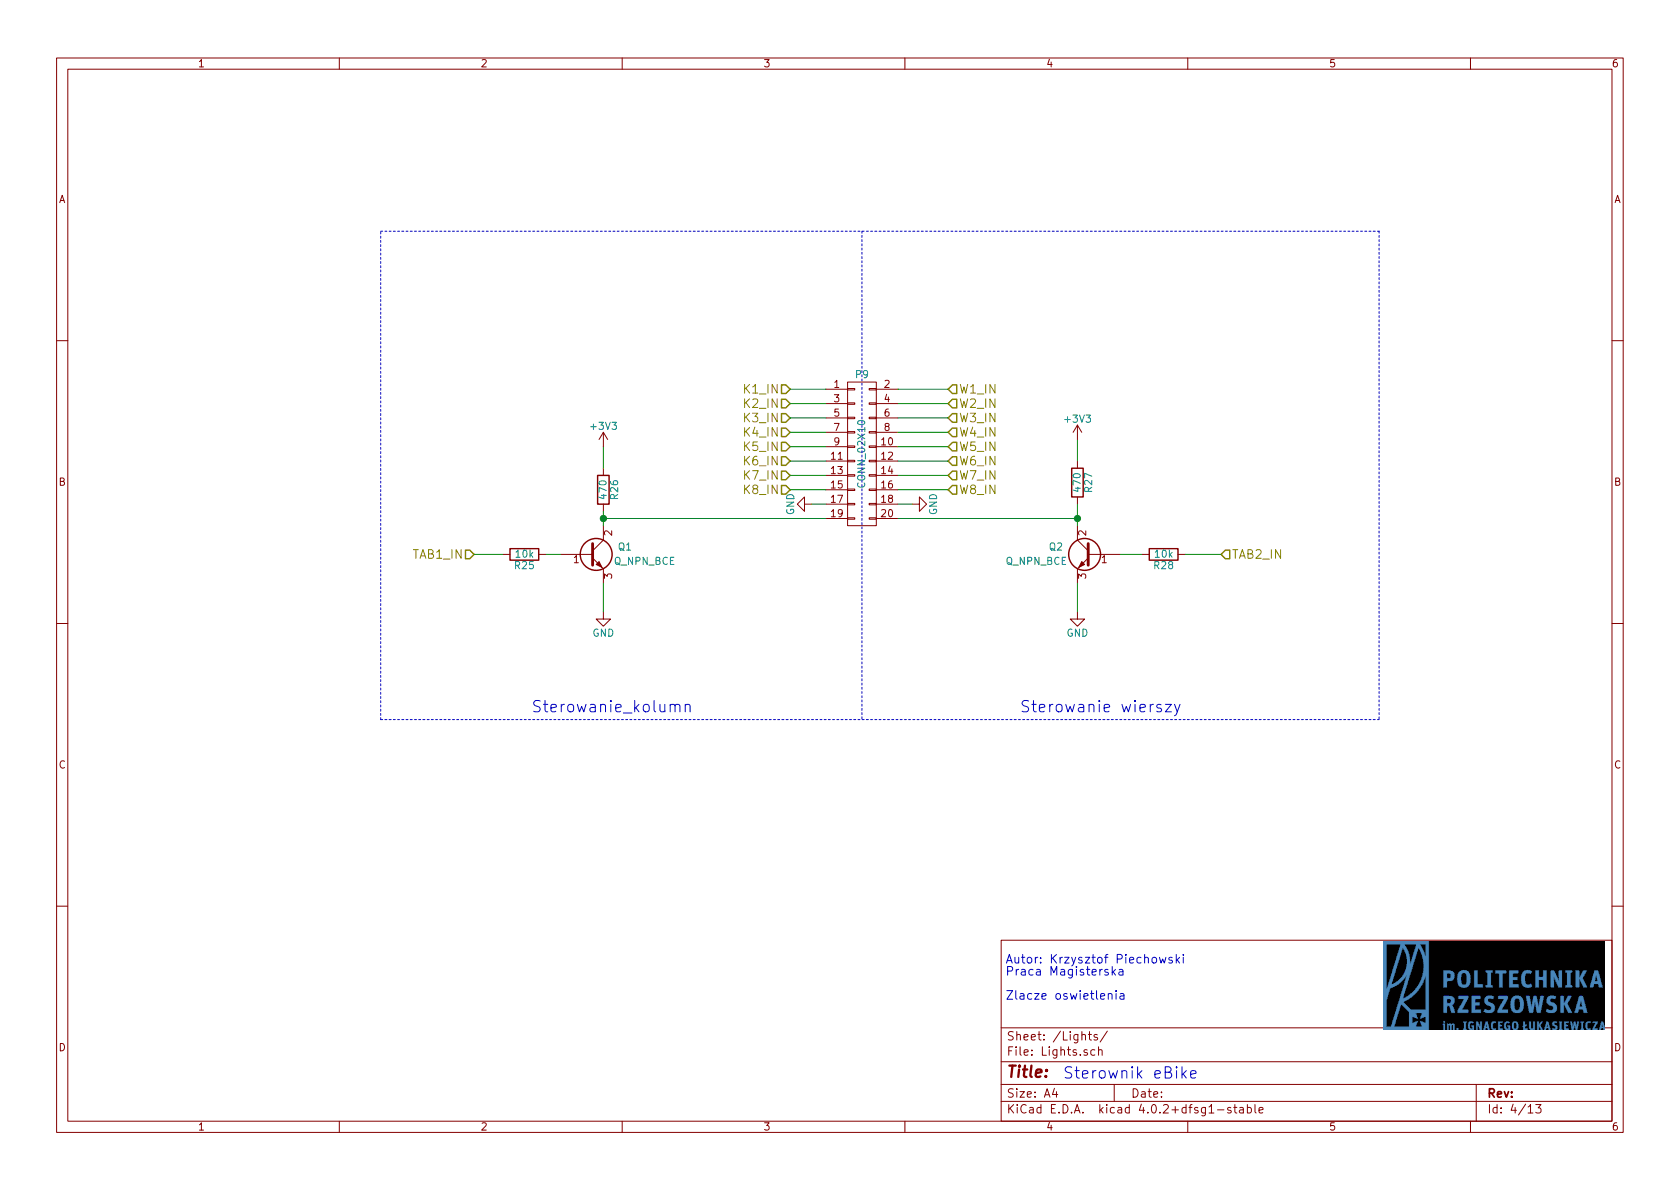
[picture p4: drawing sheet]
EESchema Schematic File Version 2
LIBS:power
LIBS:device
LIBS:transistors
LIBS:conn
LIBS:linear
LIBS:regul
LIBS:74xx
LIBS:cmos4000
LIBS:adc-dac
LIBS:memory
LIBS:xilinx
LIBS:microcontrollers
LIBS:dsp
LIBS:microchip
LIBS:analog_switches
LIBS:motorola
LIBS:texas
LIBS:intel
LIBS:audio
LIBS:interface
LIBS:digital-audio
LIBS:philips
LIBS:display
LIBS:cypress
LIBS:siliconi
LIBS:opto
LIBS:atmel
LIBS:contrib
LIBS:valves
LIBS:stm32f401rbt6
LIBS:usb_atype_jack
LIBS:mini_usb_jack
LIBS:stm32f100rbt6
LIBS:drv8302
LIBS:irfs7530
LIBS:microsd
LIBS:lr12k4-g
LIBS:EB_DRV-cache
EELAYER 25 0
EELAYER END
$Descr A4 11693 8268
encoding utf-8
Sheet 4 13
Title ""
Date ""
Rev ""
Comp ""
Comment1 ""
Comment2 ""
Comment3 ""
Comment4 ""
$EndDescr
Text HLabel 5500 2700 0    60   Input ~ 0
K1_IN
Text HLabel 5500 2800 0    60   Input ~ 0
K2_IN
Text HLabel 5500 2900 0    60   Input ~ 0
K3_IN
Text HLabel 5500 3000 0    60   Input ~ 0
K4_IN
Text HLabel 5500 3100 0    60   Input ~ 0
K5_IN
Text HLabel 5500 3200 0    60   Input ~ 0
K6_IN
Text HLabel 5500 3300 0    60   Input ~ 0
K7_IN
Text HLabel 5500 3400 0    60   Input ~ 0
K8_IN
Text HLabel 6600 2700 2    60   Input ~ 0
W1_IN
Text HLabel 6600 2800 2    60   Input ~ 0
W2_IN
Text HLabel 6600 2900 2    60   Input ~ 0
W3_IN
Text HLabel 6600 3000 2    60   Input ~ 0
W4_IN
Text HLabel 6600 3100 2    60   Input ~ 0
W5_IN
Text HLabel 6600 3200 2    60   Input ~ 0
W6_IN
Text HLabel 6600 3300 2    60   Input ~ 0
W7_IN
Text HLabel 6600 3400 2    60   Input ~ 0
W8_IN
Text HLabel 3300 3850 0    60   Input ~ 0
TAB1_IN
Text HLabel 8500 3850 2    60   Input ~ 0
TAB2_IN
$Comp
L CONN_02X10 P9
U 1 1
P 6000 3150
F 0 "P9" H 6000 3700 50  0000 C CNN
F 1 "CONN_02X10" V 6000 3150 50  0000 C CNN
F 2 "Pin_Headers:Pin_Header_Straight_2x10" H 6000 1950 50  0001 C CNN
F 3 "" H 6000 1950 50  0000 C CNN
	1    6000 3150
	1    0    0    -1  
$EndComp
$Comp
L GND #PWR045
U 1 1
P 5650 3500
F 0 "#PWR045" H 5650 3250 50  0001 C CNN
F 1 "GND" H 5650 3350 50  0000 C CNN
F 2 "" H 5650 3500 50  0000 C CNN
F 3 "" H 5650 3500 50  0000 C CNN
	1    5650 3500
	0    1    1    0   
$EndComp
$Comp
L GND #PWR046
U 1 1
P 6350 3500
F 0 "#PWR046" H 6350 3250 50  0001 C CNN
F 1 "GND" H 6350 3350 50  0000 C CNN
F 2 "" H 6350 3500 50  0000 C CNN
F 3 "" H 6350 3500 50  0000 C CNN
	1    6350 3500
	0    -1   -1   0   
$EndComp
$Comp
L Q_NPN_BCE Q1
U 1 1
P 4100 3850
F 0 "Q1" H 4400 3900 50  0000 R CNN
F 1 "Q_NPN_BCE" H 4700 3800 50  0000 R CNN
F 2 "TO_SOT_Packages_SMD:SOT-323" H 4300 3950 50  0001 C CNN
F 3 "" H 4100 3850 50  0000 C CNN
	1    4100 3850
	1    0    0    -1  
$EndComp
$Comp
L Q_NPN_BCE Q2
U 1 1
P 7600 3850
F 0 "Q2" H 7900 3900 50  0000 R CNN
F 1 "Q_NPN_BCE" H 8200 3800 50  0000 R CNN
F 2 "TO_SOT_Packages_SMD:SOT-323" H 7800 3950 50  0001 C CNN
F 3 "" H 7600 3850 50  0000 C CNN
	1    7600 3850
	-1   0    0    -1  
$EndComp
$Comp
L R R26
U 1 1
P 4200 3400
F 0 "R26" V 4280 3400 50  0000 C CNN
F 1 "470" V 4200 3400 50  0000 C CNN
F 2 "Resistors_SMD:R_0805_HandSoldering" V 4130 3400 50  0001 C CNN
F 3 "" H 4200 3400 50  0000 C CNN
	1    4200 3400
	1    0    0    -1  
$EndComp
$Comp
L R R27
U 1 1
P 7500 3350
F 0 "R27" V 7580 3350 50  0000 C CNN
F 1 "470" V 7500 3350 50  0000 C CNN
F 2 "Resistors_SMD:R_0805_HandSoldering" V 7430 3350 50  0001 C CNN
F 3 "" H 7500 3350 50  0000 C CNN
	1    7500 3350
	1    0    0    -1  
$EndComp
$Comp
L R R25
U 1 1
P 3650 3850
F 0 "R25" V 3730 3850 50  0000 C CNN
F 1 "10k" V 3650 3850 50  0000 C CNN
F 2 "Resistors_SMD:R_0805_HandSoldering" V 3580 3850 50  0001 C CNN
F 3 "" H 3650 3850 50  0000 C CNN
	1    3650 3850
	0    1    1    0   
$EndComp
$Comp
L R R28
U 1 1
P 8100 3850
F 0 "R28" V 8180 3850 50  0000 C CNN
F 1 "10k" V 8100 3850 50  0000 C CNN
F 2 "Resistors_SMD:R_0805_HandSoldering" V 8030 3850 50  0001 C CNN
F 3 "" H 8100 3850 50  0000 C CNN
	1    8100 3850
	0    1    1    0   
$EndComp
$Comp
L GND #PWR047
U 1 1
P 4200 4250
F 0 "#PWR047" H 4200 4000 50  0001 C CNN
F 1 "GND" H 4200 4100 50  0000 C CNN
F 2 "" H 4200 4250 50  0000 C CNN
F 3 "" H 4200 4250 50  0000 C CNN
	1    4200 4250
	1    0    0    -1  
$EndComp
$Comp
L GND #PWR048
U 1 1
P 7500 4250
F 0 "#PWR048" H 7500 4000 50  0001 C CNN
F 1 "GND" H 7500 4100 50  0000 C CNN
F 2 "" H 7500 4250 50  0000 C CNN
F 3 "" H 7500 4250 50  0000 C CNN
	1    7500 4250
	1    0    0    -1  
$EndComp
Wire Wire Line
	5500 2700 5750 2700
Wire Wire Line
	5500 2800 5750 2800
Wire Wire Line
	5500 2900 5750 2900
Wire Wire Line
	5500 3000 5750 3000
Wire Wire Line
	5500 3100 5750 3100
Wire Wire Line
	5500 3200 5750 3200
Wire Wire Line
	5500 3300 5750 3300
Wire Wire Line
	5500 3400 5750 3400
Wire Wire Line
	6250 2700 6600 2700
Wire Wire Line
	6600 2800 6250 2800
Wire Wire Line
	6250 2900 6600 2900
Wire Wire Line
	6600 3000 6250 3000
Wire Wire Line
	6250 3100 6600 3100
Wire Wire Line
	6600 3200 6250 3200
Wire Wire Line
	6250 3300 6600 3300
Wire Wire Line
	6600 3400 6250 3400
Wire Wire Line
	5650 3500 5750 3500
Wire Wire Line
	6250 3500 6350 3500
Wire Wire Line
	3300 3850 3500 3850
Wire Wire Line
	3800 3850 3900 3850
Wire Wire Line
	4200 3650 4200 3550
Wire Wire Line
	4200 3100 4200 3250
Wire Wire Line
	4200 3600 5750 3600
Connection ~ 4200 3600
Wire Wire Line
	7500 3050 7500 3200
Wire Wire Line
	7500 3500 7500 3650
Wire Wire Line
	6250 3600 7500 3600
Connection ~ 7500 3600
Wire Wire Line
	7800 3850 7950 3850
Wire Wire Line
	8250 3850 8500 3850
Wire Wire Line
	7500 4050 7500 4250
Wire Wire Line
	4200 4050 4200 4250
Text Notes 7000 6950 0    60   ~ 0
Autor: Krzysztof Piechowski\nPraca Magisterska\n\nZlacze oswietlenia
$Comp
L +3V3 #PWR049
U 1 1
P 4200 3100
F 0 "#PWR049" H 4200 2950 50  0001 C CNN
F 1 "+3V3" H 4200 3240 50  0000 C CNN
F 2 "" H 4200 3100 50  0000 C CNN
F 3 "" H 4200 3100 50  0000 C CNN
	1    4200 3100
	1    0    0    -1  
$EndComp
$Comp
L +3V3 #PWR050
U 1 1
P 7500 3050
F 0 "#PWR050" H 7500 2900 50  0001 C CNN
F 1 "+3V3" H 7500 3190 50  0000 C CNN
F 2 "" H 7500 3050 50  0000 C CNN
F 3 "" H 7500 3050 50  0000 C CNN
	1    7500 3050
	1    0    0    -1  
$EndComp
Wire Notes Line
	6000 1600 6000 5000
Wire Notes Line
	2650 5000 9600 5000
Wire Notes Line
	2650 5000 2650 1600
Wire Notes Line
	2650 1600 9600 1600
Wire Notes Line
	9600 1600 9600 5000
Text Notes 3700 4950 0    79   ~ 0
Sterowanie_kolumn
Text Notes 7100 4950 0    79   ~ 0
Sterowanie wierszy\n
Text Notes 7400 7500 0    79   ~ 0
Sterownik eBike\n
$EndSCHEMATC
